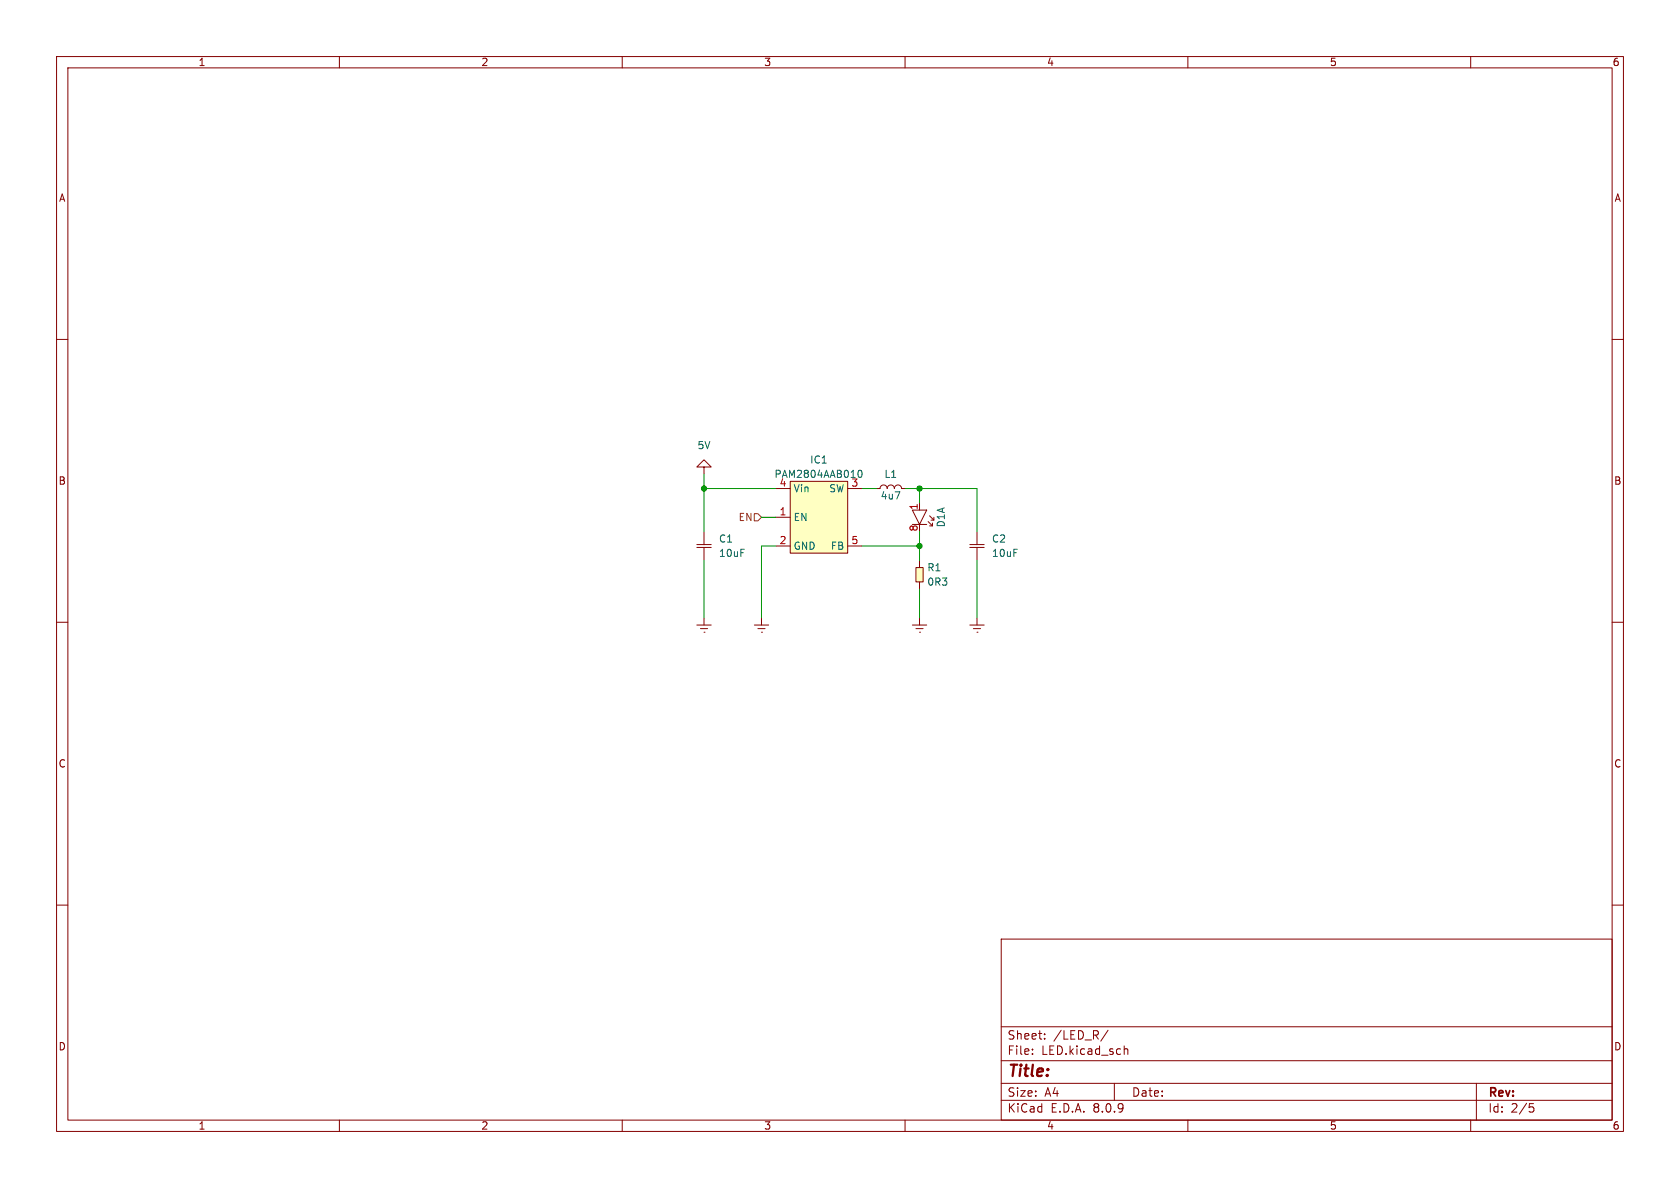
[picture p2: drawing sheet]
<svg xmlns="http://www.w3.org/2000/svg" width="297mm" height="210mm" viewBox="0 0 297 210" stroke-linecap="round" stroke-linejoin="round" font-family="sans-serif">
<g fill="none" stroke="#840000" stroke-width=".18">
<path d="M10 10h277v190h-277zM12 12h273v186h-273zM60 10v2M110 10v2M160 10v2M210 10v2M260 10v2M10 60h2M285 60h2M123.2 96.8h2.5M123.2 96.3h2.5M124.5 82.6h1.2l-1.2-1.3-1.3 1.3h1.3v1.2"/>
<path d="M124.5 94v2.3M124.5 96.7v2.4M171.4 96.8h2.6M171.4 96.3h2.6M172.7 94v2.3M172.7 96.7v2.4M10 110h2M133.3 110.5h2.6M134 111.1h1.3M134.6 111.8h.1M134.6 109.2v1.3M161.3 110.5h2.5"/>
<path d="M161.9 111.1h1.3M162.6 111.8h.1M162.6 109.2v1.3M285 110h2M10 160h2M177 166h108v32h-108zM285 160h2M60 198v2M110 198v2M160 198v2M177 194.5h108M177 191.5h108"/>
<path d="M177 187.5h108M177 181.5h108M182.5 186.3v.1M182.5 185.5v.1M184.7 183.6v.1M184.7 182.8v.1M195.9 182.1l-1.3 2M197 191.5v3M198.7 184.9v1.5M198.7 185.5l.3-.1 .3 .1 .1 .9M210 198v2M260 198v2"/>
<path d="M261 191.5v6.5M270.4 195.1h.7M270.5 195.7h.4l.3 .3-.2 .5-.5 .1"/>
</g>
<path d="M161.9 100.3h1.3v2.6h-1.3z" fill="#ffffc2"/>
<path d="M154.9 86.4h.7a.64 .64 0 0 1 .6-.7 .64 .64 0 0 1 .6 .7 .64 .64 0 0 1 .7-.7 .64 .64 0 0 1 .6 .7 .64 .64 0 0 1 .6-.7 .64 .64 0 0 1 .7 .7h.6M162.6 99.1v1.2M123.2 110.5h2.5M123.8 111.1h1.3M124.5 111.8h.1M124.5 109.2v1.3M161.9 100.3h1.3v2.6h-1.3zM162.6 102.9v1.2M171.4 110.5h2.6M172.1 111.1h1.3M172.7 111.8h.1M172.7 109.2v1.3" fill="none" stroke="#840000" stroke-width=".18"/>
<path d="M139.7 85.1h10.2v12.7h-10.2z" fill="#ffffc2"/>
<g fill="none" stroke="#840000" stroke-width=".18">
<path d="M137.2 91.4h2.5M137.2 96.5h2.5M137.2 86.4h2.5M139.7 85.1h10.2v12.7h-10.2zM149.9 96.5h2.5M149.9 86.4h2.5M161.3 90.2h2.5l-1.2 2.5zM161.3 92.7h2.5M162.6 88.9v1.3M164.1 92.2l.7 .8v-.5M164.3 91.2l.8 .7v-.5M164.3 93h.5"/>
<path d="M164.6 91.9h.5"/>
</g>
<path d="M151.8 84.3a.69 .69 0 0 1 .3-1.2 .72 .72 0 0 1-.1 1.3l-.1-.1" fill="none" stroke="#006464" stroke-width=".18"/>
<path d="M133.3 90.8h.7l.6 .6-.6 .7h-.7z" fill="none" stroke="#725600" stroke-width=".18"/>
<path d="M124.5 86.4h12.7M124.5 83.8v10.2M124.5 99.1v10.1M134.6 91.4h2.6M137.2 96.5h-2.6v12.7M152.4 86.4h2.5M152.4 96.5h10.2M160 86.4h12.7v7.6M162.6 86.4v2.5M162.6 94v5.1M172.7 99.1v10.1M162.6 104.1v5.1" fill="none" stroke="#009600" stroke-width=".18"/>
<g fill="#009600" stroke="#009600" stroke-width=".18">
<circle cx="162.6" cy="86.4" r=".46"/>
<circle cx="124.5" cy="86.4" r=".46"/>
<circle cx="162.6" cy="96.5" r=".46"/>
</g>
<text font-size="2.8" fill="#840000" x="178" y="190.9">Title:</text>
<g font-size="2.1" fill="#840000">
<text x="178" y="184">Sheet:</text>
<text x="186.2" y="184">/LED_R/</text>
<text x="178" y="186.7">File:</text>
<text x="184.1" y="186.7">LED.kicad_sch</text>
<text x="178" y="196.9">KiCad</text>
<text x="178" y="194.1">Size:</text>
<text x="184.7" y="194.1">A4</text>
<text x="185.7" y="196.9">E.D.A.</text>
<text x="193.3" y="196.9">8.0.9</text>
<text x="200" y="194.1">Date:</text>
<text x="263" y="194.3">Rev:</text>
<text x="263" y="196.9">Id:</text>
<text x="267.1" y="196.9">2/5</text>
</g>
<g font-size="1.8" fill="#840000">
<text x="35" y="11.9">1</text>
<text x="85" y="11.9">2</text>
<text x="135" y="11.9">3</text>
<text x="185" y="11.9">4</text>
<text x="235" y="11.9">5</text>
<text x="285" y="11.9">6</text>
<text x="10.3" y="35.9">A</text>
<text x="285.3" y="35.9">A</text>
<text x="10.3" y="85.9">B</text>
<text x="285.3" y="85.9">B</text>
<text x="10.3" y="135.9">C</text>
<text x="285.3" y="135.9">C</text>
<text x="10.3" y="185.9">D</text>
<text x="285.3" y="185.9">D</text>
<text x="35" y="199.9">1</text>
<text x="85" y="199.9">2</text>
<text x="135" y="199.9">3</text>
<text x="185" y="199.9">4</text>
<text x="235" y="199.9">5</text>
<text x="285" y="199.9">6</text>
</g>
<g font-size="1.8" fill="#006464">
<text x="123.2" y="79.6">5V</text>
<text x="143.1" y="82.1">IC1</text>
<text x="136.8" y="84.7">PAM2804AAB010</text>
<text x="140.2" y="87.2">Vin</text>
<text x="146.5" y="87.2">SW</text>
<text x="150.4" y="86.1">3</text>
<text x="155.6" y="88.5">4u7</text>
<text x="156.3" y="84.7">L1</text>
<text x="140.2" y="92.3">EN</text>
<text x="167.2" y="93.3" transform="rotate(-90 167.2 93.3)">D1A</text>
<text x="127" y="96.1">C1</text>
<text x="127" y="98.7">10uF</text>
<text x="140.2" y="97.4">GND</text>
<text x="146.8" y="97.4">FB</text>
<text x="163.8" y="101.2">R1</text>
<text x="175.3" y="96.1">C2</text>
<text x="175.3" y="98.7">10uF</text>
<text x="163.8" y="103.7">0R3</text>
</g>
<g font-size="1.8" fill="#a90000">
<text x="137.7" y="86.1">4</text>
<text x="137.7" y="91.2">1</text>
<text x="162.3" y="94.1" transform="rotate(-90 162.3 94.1)">8</text>
<text x="162.3" y="90.2" transform="rotate(-90 162.3 90.2)">1</text>
<text x="137.7" y="96.3">2</text>
<text x="150.4" y="96.3">5</text>
</g>
<text font-size="1.8" fill="#725600" x="130.5" y="92.3">EN</text>
</svg>
